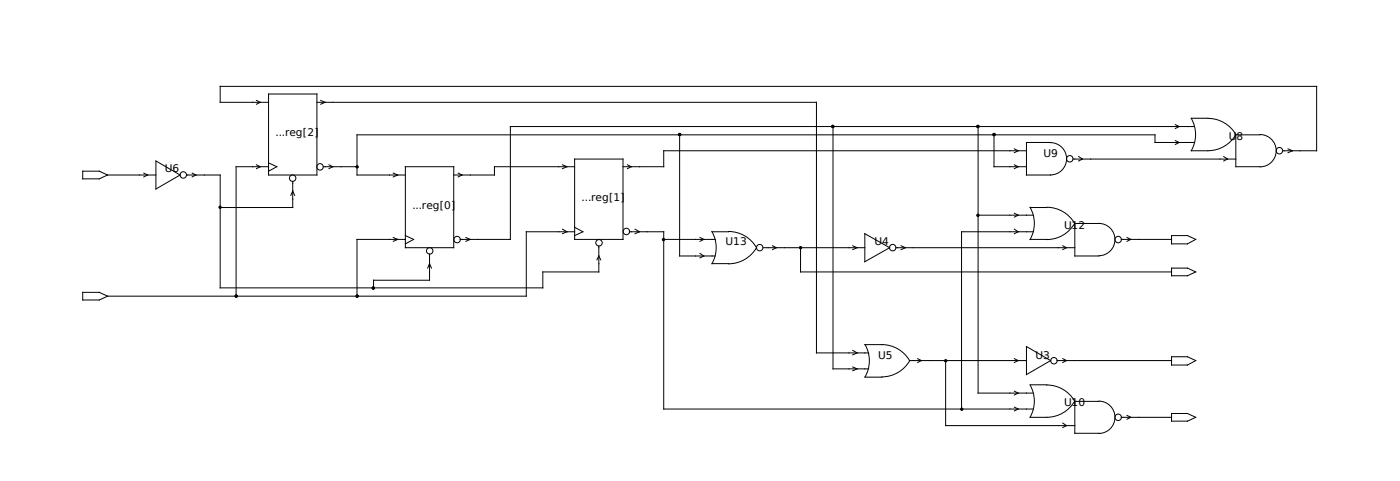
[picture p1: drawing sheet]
<svg xmlns="http://www.w3.org/2000/svg" width="279mm" height="96mm" viewBox="0 0 279 96" stroke-linecap="round" stroke-linejoin="round" font-family="sans-serif">
<g fill="none" stroke="#000" stroke-width=".2">
<path d="M51.2 20l.7 .4-.7 .4M53.6 18.7h9.6v16.2h-9.6zM64 20l.9 .4-.9 .4M16.5 34.1h3.3l1.7 .8-1.7 .7h-3.3zM21.5 34.9h9.6M28.7 34.5l.8 .4-.8 .3M31.1 32.1l4.8 2.8-4.8 2.7zM37.2 34.9h6.7v22.4h64.4v-3.1h11.2v-5.2M38.4 34.5l.7 .4-.7 .3M51.2 32.8l.7 .4-.7 .4M53.6 20.4h-9.7v-3.2h218.9v12.8h-6.8M53.6 33.2h-6.5v25.8"/>
<path d="M53.6 32.4l1.6 .8-1.6 .9M58 38.9l.4-.9 .4 .9M58.4 36.1v5.2h-14.5M63.2 20.4h99.7v49.9h10.5M64.5 33.2h6.7M65.7 32.8l.7 .4-.7 .4M78.5 34.5l.9 .4-.9 .3M80.9 33.2h9.7v16.1h-9.7zM91.4 34.5l.8 .4-.8 .3M112.3 32.8l.9 .4-.9 .4M114.7 33.2h-16v1.7h-8.1M114.7 31.7h9.6v16h-9.6z"/>
<path d="M125.2 32.8l.8 .4-.8 .4M135.6 26.9v24.1h7.1M166.2 25.2v48.3h7.2M195.2 25.2v53.1h11M198.4 26.9v6.3h6.5M202.4 29.6l.8 .4-.8 .4M202.4 32.8l.8 .4-.8 .4M204.9 30h-72.4v3.2h-8.2M209.6 28.4a3.2 3.2 0 0 1 3.3 3.2 3.2 3.2 0 0 1-3.3 3.2M209.7 28.4h-4.8v6.5h4.8M214.1 31.7h32.5M215.3 31.2l.7 .5-.7 .4"/>
<path d="M234.6 24.8l.7 .4-.7 .4M234.6 28l.7 .4-.7 .4M237.7 23.6a6.4 6.4 0 0 1 0 6.4h3.3M237.7 23.6h3.3M238.4 28.4h-7.9v-1.5h-159.3v8h9.7M238.4 25.2h-136.5v22.5h-10.1M241.1 23.6a6.4 6.4 0 0 1 5.6 3.2 6.4 6.4 0 0 1-5.6 3.2M244.2 31.2l.8 .5-.8 .4M251.5 26.8a3.2 3.2 0 0 1 3.2 3.2 3.2 3.2 0 0 1-3.2 3.2h-4.9v-6.3h4.9M257 29.6l.9 .4-.9 .4M16.5 58.2h3.3l1.7 .8-1.7 .7h-3.3zM78.5 47.3l.9 .4-.9 .4"/>
<path d="M80.9 47.7h-9.7v11.3M80.9 46.9l1.7 .8-1.7 .9M85.3 53.4l.4-.9 .4 .9M85.7 50.6v5.2h-11.2v1.5M93 47.3l.9 .4-.9 .4M112.3 45.7l.9 .5-.9 .3M114.7 46.2h-9.7v12.8h-83.5M114.7 45.3l1.6 .9-1.6 .7M119.1 51.7l.4-.7 .4 .7M125.6 46.2h6.9v35.3h73.7M126.7 45.7l.9 .5-.9 .3M132.5 47.7h10.2"/>
<path d="M139.7 47.3l.8 .4-.8 .4M139.7 50.5l.8 .5-.8 .4M142.1 46.1a6.4 6.4 0 0 1 0 6.4M142.1 46.2h3.3M142.1 52.5h3.3M145.4 46.1a6.4 6.4 0 0 1 5.6 3.2 6.4 6.4 0 0 1-5.6 3.2M152.3 49.3h20.3M154.2 49l.7 .3-.7 .4M159.8 49.3v4.9h74M170.2 49l.9 .3-.9 .4M172.6 46.5l4.9 2.8-4.9 2.8zM178.8 49.3h35.7"/>
<path d="M179.8 49l.9 .3-.9 .4M195.2 42.9h11M202.4 42.5l.8 .4-.8 .3M202.4 45.7l.8 .5-.8 .3M205.6 41.3a6.4 6.4 0 0 1 0 6.4M205.6 41.3h3.3M206.2 46.2h-14.3v35.3M208.9 41.3a6.4 6.4 0 0 1 5.6 3.2M212.1 49l.8 .3-.8 .4M214.5 44.5a6.4 6.4 0 0 1-5.6 3.2h-3.3M214.5 44.5h4.8M214.5 44.5v6.5h4.8"/>
<path d="M219.3 44.5a3.2 3.2 0 0 1 3.2 3.2 3.2 3.2 0 0 1-3.2 3.2M223.8 47.7h10M224.9 47.3l.8 .4-.8 .4M233.8 46.9h3.2l1.6 .8-1.6 .9h-3.2zM233.8 53.4h3.2l1.6 .8-1.6 .7h-3.2zM170.2 69.8l.9 .5-.9 .4M170.2 73.1l.9 .4-.9 .3M172.6 68.6h3.4M172.6 75.1h3.4M172.6 68.6a6.4 6.4 0 0 1 0 6.5M176 68.6a6.4 6.4 0 0 1 5.5 3.2 6.4 6.4 0 0 1-5.5 3.3M181.5 71.8h23.4"/>
<path d="M183.1 71.4l.8 .4-.8 .4M188.7 71.8v13h25.8M202.4 71.4l.8 .4-.8 .4M202.4 77.9l.8 .4-.8 .4M204.9 69l4.8 2.8-4.8 2.8zM205.6 76.7a6.4 6.4 0 0 1 0 6.4M205.6 76.6h3.3M208.9 76.7a6.4 6.4 0 0 1 5.6 3.2 6.4 6.4 0 0 1-5.6 3.2h-3.3M210.9 71.8h22.9M212.1 71.4l.8 .4-.8 .4M219.3 79.9a3.2 3.2 0 0 1 3.2 3.2 3.2 3.2 0 0 1-3.2 3.2M219.3 79.9h-4.8v6.4h4.8"/>
<path d="M233.8 71.1h3.2l1.6 .7-1.6 .9h-3.2zM202.4 81.1l.8 .4-.8 .3M212.1 84.3l.8 .5-.8 .3M223.8 83.1h10M224.9 82.7l.8 .4-.8 .4M233.8 82.4h3.2l1.6 .7-1.6 .8h-3.2z"/>
<circle cx="36.6" cy="34.8" r=".64"/>
<circle cx="58.4" cy="35.5" r=".64"/>
<circle cx="63.9" cy="33.2" r=".64"/>
<circle cx="213.5" cy="31.6" r=".64"/>
<circle cx="255.3" cy="30" r=".64"/>
<circle cx="85.8" cy="50" r=".64"/>
<circle cx="91.2" cy="47.7" r=".64"/>
<circle cx="119.5" cy="48.4" r=".64"/>
<circle cx="125" cy="46.1" r=".64"/>
<circle cx="151.6" cy="49.3" r=".64"/>
<circle cx="178.2" cy="49.3" r=".64"/>
<circle cx="223.2" cy="47.7" r=".64"/>
<circle cx="210.3" cy="71.8" r=".64"/>
<circle cx="223.2" cy="83.1" r=".64"/>
</g>
<g fill="#000" stroke="#000" stroke-width=".2">
<circle cx="71.3" cy="33.2" r=".24"/>
<circle cx="135.6" cy="26.8" r=".24"/>
<circle cx="166.2" cy="25.2" r=".24"/>
<circle cx="195.2" cy="25.2" r=".24"/>
<circle cx="198.4" cy="26.8" r=".24"/>
<circle cx="43.9" cy="41.3" r=".24"/>
<circle cx="47.1" cy="59" r=".24"/>
<circle cx="71.3" cy="59" r=".24"/>
<circle cx="74.5" cy="57.4" r=".24"/>
<circle cx="132.4" cy="47.7" r=".24"/>
<circle cx="159.8" cy="49.3" r=".24"/>
<circle cx="195.2" cy="42.9" r=".24"/>
<circle cx="188.7" cy="71.8" r=".24"/>
<circle cx="191.9" cy="81.5" r=".24"/>
</g>
<g font-size="2.1">
<text x="55" y="27.1">...reg[2]</text>
<text x="245.2" y="27.9">U</text>
<text x="246.8" y="27.9">8</text>
<text x="32.9" y="34.3">U6</text>
<text x="208.3" y="31.2">U9</text>
<text x="82.3" y="41.6">...reg[0]</text>
<text x="116.1" y="40.1">...reg[1]</text>
<text x="212.3" y="45.7">U12</text>
<text x="144.8" y="48.8">U13</text>
<text x="174.5" y="48.8">U4</text>
<text x="175.3" y="71.4">U5</text>
<text x="206.6" y="71.4">U3</text>
<text x="212.3" y="81">U10</text>
</g>
</svg>
